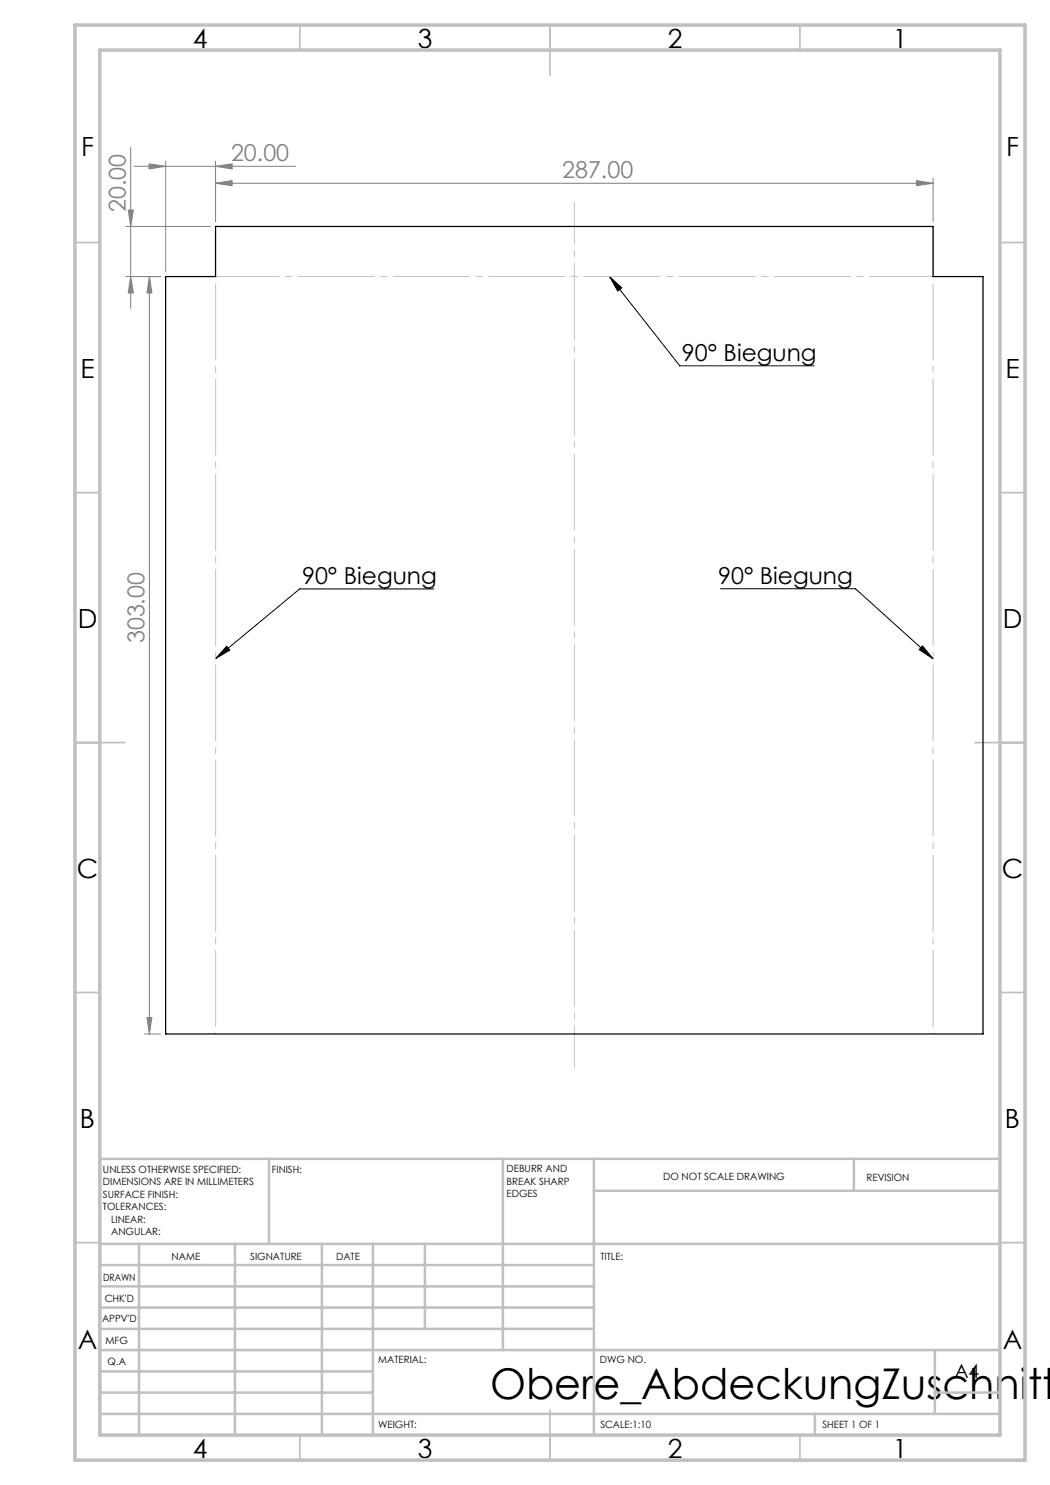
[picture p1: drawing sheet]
<svg xmlns="http://www.w3.org/2000/svg" width="210mm" height="297mm" viewBox="0 0 210 297" stroke-linecap="round" stroke-linejoin="round" font-family="sans-serif">
<path d="M121.9 55.3l2.5 2.3-.9 .6zM121.9 55.3l14.1 17.9h26.8M86.8 117.8h-26.9l-16.8 13.9M144.1 117.8h27l15.5 14M45.3 129.3l.7 .7-2.9 1.7zM184.5 129.2l2.1 2.6-2.8-1.9z" fill="none" stroke="#000" stroke-width=".2"/>
<g fill="none" stroke="#808080" stroke-width=".2">
<path d="M26.1 29.5v32.2M26.8 33.3h32.3M29.8 32.8l3.3 .5-3.3 .5zM33.1 32.3v22M43.1 36.7l3.3-.6v1zM43.1 33.3l3.3-.5v1zM43.1 32.3v12M43.1 36.7h143.5M183.3 36.1l3.3 .6-3.3 .4zM186.6 35.6v8.7M25.2 55.3h6.9M25.2 45.3h16.9"/>
<path d="M25.6 42h1.1l-.6 3.3zM26.1 55.3l.6 3.3h-1.1zM29.9 55.3l.5 3.3h-1zM29.9 55.3v151.5M28.9 206.8h3.2M29.4 203.5h1l-.5 3.3z"/>
</g>
<path d="M114.9 40.5v173" fill="none" stroke="#c0c0c0" stroke-width=".2" stroke-dasharray="15.2 1.3 1.3 1.3" stroke-dashoffset="6.9"/>
<path d="M43.1 55.3v151.5M186.6 55.3v151.5" fill="none" stroke="#c0c0c0" stroke-width=".2" stroke-dasharray="15.2 1.3 1.3 1.3" stroke-dashoffset="-1.5"/>
<path d="M43.1 55.3h143.5" fill="none" stroke="#c0c0c0" stroke-width=".2" stroke-dasharray="15.2 1.3 1.3 1.3" stroke-dashoffset="2.5"/>
<g fill="none" stroke="#c0c0c0" stroke-width=".35">
<path d="M60 5v5M110 5v10M160 5v5M15 48.5h5M200 48.5h5M15 98.5h5M200 98.5h5M15 148.5h10M195 148.5h10M15 198.5h5M200 198.5h5M15 248.5h5"/>
<path d="M200 248.5h5M60 287v5M110 282v10M160 287v5"/>
</g>
<g fill="none" stroke="#c0c0c0" stroke-width=".5">
<path d="M53.8 231.8v17M100.6 231.8v38.2M118.8 231.8v55.2M118.8 238.2h81.2M170.8 231.8v6.4M200 231.8h-180v55.2M20 248.8h180M20 257.3h98.8M20 253h98.8M27.8 248.8v38.2M47 248.8v38.2M64.4 248.8v38.2"/>
<path d="M74.6 248.8v38.2M85 248.8v17M20 265.8h98.8M20 261.5h98.8M20 278.5h54.6M20 274.3h54.6M20 270h180M187 278.5h13M187 270v12.8M20 282.8h180M163 282.8v4.2"/>
</g>
<path d="M15 5h190v287h-190zM20 10h180v277h-180z" fill="none" stroke="#c0c0c0" stroke-width=".7"/>
<path d="M45.3 129.3l.7 .7-2.9 1.7zM121.9 55.3l2.5 2.3-.9 .6zM184.5 129.2l2.1 2.6-2.8-1.9z" fill="#000"/>
<g fill="#808080">
<path d="M43.1 36.7l3.3-.6v1zM183.3 36.1l3.3 .6-3.3 .4zM29.8 32.8l3.3 .5-3.3 .5zM43.1 33.3l3.3-.5v1z"/>
<path d="M29.4 203.5h1l-.5 3.3zM29.9 55.3l.5 3.3h-1z"/>
<path d="M25.6 42h1.1l-.6 3.3zM26.1 55.3l.6 3.3h-1.1z"/>
</g>
<path d="M43.1 45.3h143.5v10h10v151.5h-163.5v-151.5h10z" fill="none" stroke="#000" stroke-width=".25"/>
<text font-size="8.5" x="98" y="279.7">Obere_AbdeckungZuschnitt</text>
<g font-size="5.3">
<text x="38.5" y="9.5">4</text>
<text x="83.5" y="9.5">3</text>
<text x="133.6" y="9.5">2</text>
<text x="178.6" y="9.5">1</text>
<text x="16.2" y="31.3">F</text>
<text x="201.2" y="31.3">F</text>
<text x="16.1" y="75.5">E</text>
<text x="201.1" y="75.5">E</text>
<text x="15.5" y="125.5">D</text>
<text x="200.5" y="125.5">D</text>
<text x="15.4" y="175.5">C</text>
<text x="200.4" y="175.5">C</text>
<text x="16" y="225.5">B</text>
<text x="201" y="225.5">B</text>
<text x="15.5" y="269.8">A</text>
<text x="200.5" y="269.8">A</text>
<text x="38.5" y="291.5">4</text>
<text x="83.5" y="291.5">3</text>
<text x="133.6" y="291.5">2</text>
<text x="178.6" y="291.5">1</text>
</g>
<g font-size="4.7" fill="#808080">
<text x="46.2" y="32.2">20.00</text>
<text x="112.4" y="35.6">287.00</text>
<text x="25.2" y="42.4" transform="rotate(-90 25.2 42.4)">20.00</text>
<text x="28.9" y="128.7" transform="rotate(-90 28.9 128.7)">303.00</text>
</g>
<g font-size="4.7">
<text x="136.4" y="72.1">90° Biegung</text>
<text x="60.4" y="116.7">90° Biegung</text>
<text x="143.6" y="116.7">90° Biegung</text>
</g>
<text font-size="3.9" x="190.9" y="275.5">A4</text>
<g font-size="2">
<text x="20.6" y="234.6">UNLESS OTHERWISE SPECIFIED:</text>
<text x="20.6" y="237.1">DIMENSIONS ARE IN MILLIMETERS</text>
<text x="20.6" y="239.6">SURFACE FINISH:</text>
<text x="54.4" y="234.6">FINISH:</text>
<text x="101.3" y="234.5">DEBURR AND</text>
<text x="101.3" y="237">BREAK SHARP</text>
<text x="101.3" y="239.5">EDGES</text>
<text x="132.6" y="236">DO NOT SCALE DRAWING</text>
<text x="173.3" y="236.2">REVISION</text>
<text x="20.6" y="242.1">TOLERANCES:</text>
<text x="22.2" y="244.6">LINEAR:</text>
<text x="22.2" y="247.1">ANGULAR:</text>
<text x="34.3" y="252">NAME</text>
<text x="50" y="251.9">SIGNATURE</text>
<text x="67.2" y="251.9">DATE</text>
<text x="120.1" y="251.9">TITLE:</text>
<text x="20.6" y="256.1">DRAWN</text>
<text x="20.9" y="260.3">CHK'D</text>
<text x="20.4" y="264.4">APPV'D</text>
<text x="21.1" y="268.8">MFG</text>
<text x="21.5" y="273">Q.A</text>
<text x="75.6" y="272.5">MATERIAL:</text>
<text x="120" y="272.5">DWG NO.</text>
<text x="75.6" y="285.5">WEIGHT:</text>
<text x="120.1" y="285.6">SCALE:1:10</text>
<text x="164.5" y="285.6">SHEET 1 OF 1</text>
</g>
</svg>
